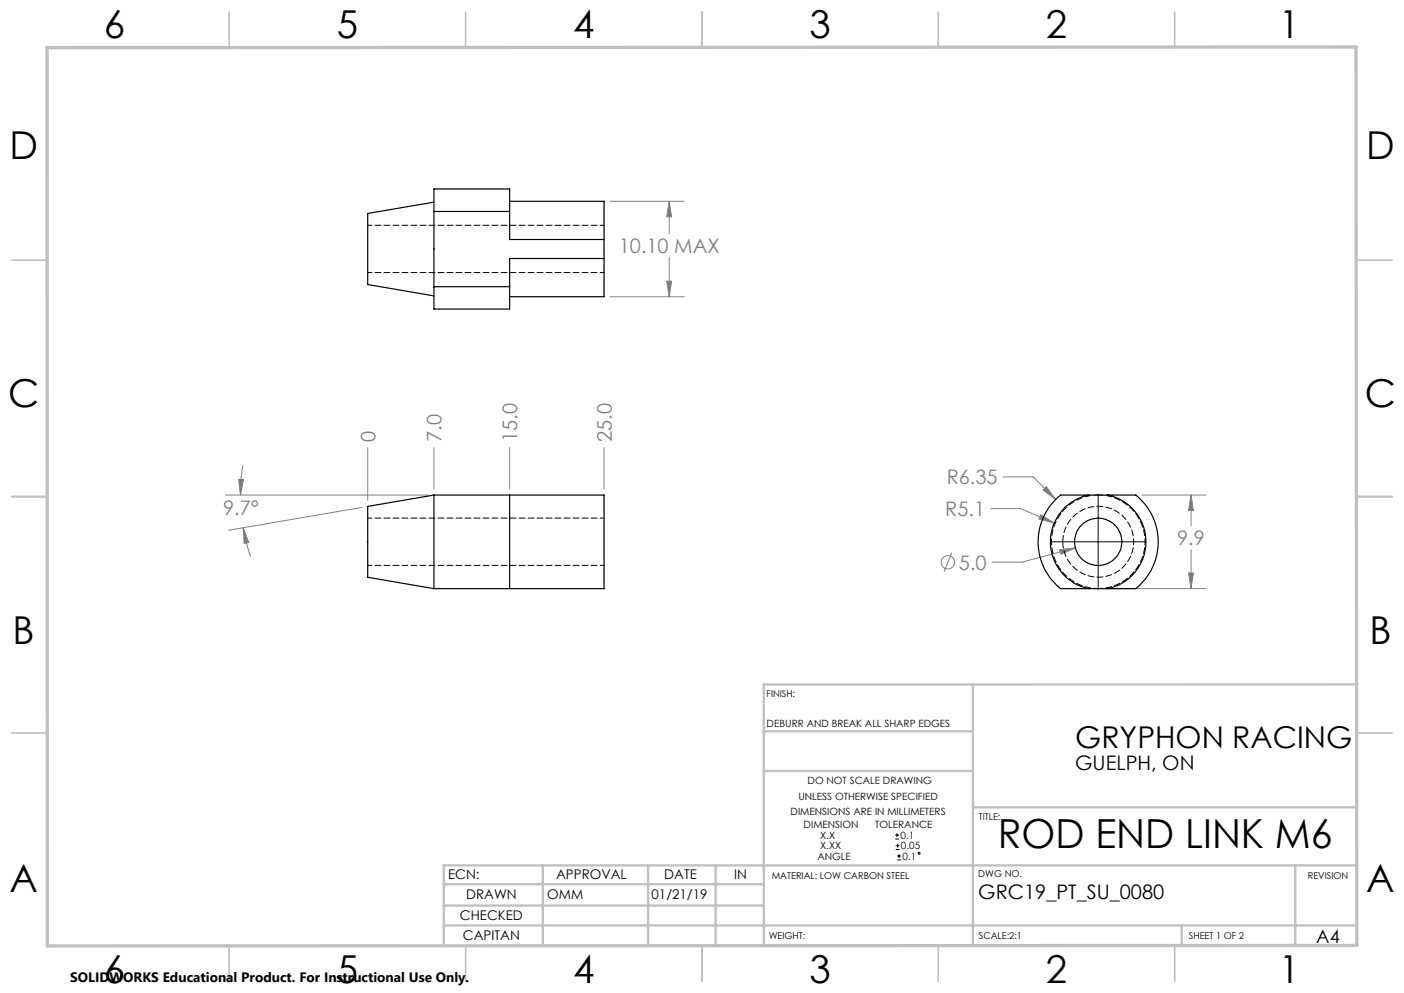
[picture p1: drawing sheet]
<svg xmlns="http://www.w3.org/2000/svg" width="297mm" height="210mm" viewBox="0 0 297 210" stroke-linecap="round" stroke-linejoin="round" font-family="sans-serif">
<g fill="none" stroke="#808080" stroke-width=".21">
<path d="M129 42.6h15.7M141 59.5h1.1l-.5 3.3zM141.6 42.6l.5 3.3h-1.1zM141.6 42.6v6.9M141.6 54.5v8.3M129 62.8h15.7M51.4 98.4l-.4 3.1-.1 3.2M77.8 94.7v11.1M91.8 94.7v8.7M107.8 94.7v8.7M127.8 94.7v8.7M47.7 104.7h42.8"/>
<path d="M50.5 101.4h1l-.6 3.3zM51.4 111.6l1.2 3.1-1 .2zM51.4 111.6l.7 3.1 .9 3M76.6 107.3l-28.3 4.8M201.3 116.9l-1.6 4M209.5 107.6h6.4l7.1 3M212.2 100.9h6.3l4.8 4.7M220.2 108.9l2.8 1.7-3.2-.8zM221.3 102.9l2 2.7-2.7-2zM224.2 116.2l3.3-.3-3.1 1.3zM227.5 115.9l-11.3 3h-6.3M241.5 104.7h13.6"/>
<path d="M252 104.7l.4 3.3h-1zM252 104.7v6.5M252 116.2v8.3M235.6 124.5h19.5M251.4 121.2h1l-.4 3.3z"/>
<circle cx="200.5" cy="118.9" r="1.41"/>
</g>
<g fill="none" stroke="#000" stroke-width=".21">
<path d="M222.2 114.6h20.2M232.3 104.5v20.2M189.4 177.4h.8M189.4 176.6h.8M189.5 179.7h.8M189.5 178.8h.8M189.8 176.2v.8M189.9 178.4v.8M189.8 181.8h.8M189.8 181h.8M190.2 180.6v.9"/>
<circle cx="194.4" cy="180.4" r=".2"/>
</g>
<g fill="none" stroke="#c0c0c0" stroke-width=".35">
<path d="M48.5 2.5v7.5M98.5 2.5v7.5M148.5 2.5v7.5M198.5 2.5v7.5M248.5 2.5v7.5M2.5 55h7.5M287 55h7.5M2.5 105h7.5M287 105h7.5M2.5 155h7.5M287 155h7.5M48.5 200v7.5"/>
<path d="M98.5 200v7.5M148.5 200v7.5M198.5 200v7.5M248.5 200v7.5"/>
</g>
<g fill="none" stroke="#c0c0c0" stroke-width=".5">
<path d="M161.6 154.6h44.2M205.8 144.8v55.2M287 144.7l-125.4 .1v55.2M161.6 163h44.2M205.8 170.7h81.2M93.9 195.7h193.1M93.9 191.5h67.7M93.9 187h67.7M114.8 183v17M137.1 183v17M151.4 183v17M250 195.8v4.2"/>
<path d="M274 183v16.9M287 183h-193.1v17"/>
</g>
<path d="M9.9 10.1l276.9-.2 .2 190-277 .2z" fill="none" stroke="#c0c0c0" stroke-width=".7"/>
<path d="M50.5 101.4h1l-.6 3.3zM51.4 111.6l1.2 3.1-1 .2zM141.6 42.6l.5 3.3h-1.1zM141 59.5h1.1l-.5 3.3zM224.2 116.2l.2 1 3.1-1.3zM220.2 108.9l-.4 .9 3.2 .8zM221.3 102.9l-.7 .7 2.7 2zM252 104.7l.4 3.3h-1zM251.4 121.2h1l-.4 3.3z" fill="#808080"/>
<g fill="none" stroke="#000" stroke-width=".25">
<path d="M91.8 44.7v-4.7h16v4.7M91.8 42.7l-14 2.4v15.1l14 2.4M91.8 44.7h16M91.8 44.7v15.9M107.8 42.6h20v8.1M107.8 44.7v6h20M127.8 54.7v8.1h-20M127.8 54.7h-20v5.9M127.8 50.7v4M91.8 60.6v4.8h16v-4.8M91.8 60.6h16M91.8 104.7v19.8"/>
<path d="M91.8 104.7h36v19.8h-36M91.8 104.7l-14 2.4v15l14 2.4M107.8 104.7v19.8M223.3 105.7l1.1-1h15.9a12.7 12.7 0 0 1 0 19.8h-15.9a12.6 12.6 0 0 1-1.1-18.8zM230.3 104.7a10.1 10.1 0 0 0-8.1 9.9 10.1 10.1 0 0 0 8.1 9.9M234.3 104.7a10.1 10.1 0 0 1 8.1 9.9 10.1 10.1 0 0 1-8.1 9.9"/>
<circle cx="232.3" cy="114.6" r="5"/>
</g>
<path d="M77.8 57.6h50M127.8 47.6h-50M77.8 119.6h50M127.8 109.6h-50" fill="none" stroke="#000" stroke-width=".21" stroke-dasharray="1.3 .6" stroke-dashoffset=".4"/>
<path d="M232.3 104.7a9.9 9.9 0 0 1 9.9 9.9 9.9 9.9 0 0 1-9.9 9.9M232.3 124.5a9.9 9.9 0 0 1-9.9-9.9 9.9 9.9 0 0 1 9.9-9.9" fill="none" stroke="#000" stroke-width=".21" stroke-dasharray="1.3 .6" stroke-dashoffset=".3"/>
<path d="M224.8 114.6a7.5 7.5 0 0 1 11.1-6.6 7.5 7.5 0 0 1 .5 12.9 7.5 7.5 0 0 1-11.6-5.8v-.5" fill="none" stroke="#000" stroke-width=".21" stroke-dasharray="1.3 .6" stroke-dashoffset="-.1"/>
<text font-size="8.5" x="211.1" y="179.3">ROD END LINK M6</text>
<g font-size="8.1">
<text x="22" y="8">6</text>
<text x="71.2" y="8">5</text>
<text x="121.2" y="8">4</text>
<text x="171.3" y="8">3</text>
<text x="221.3" y="8">2</text>
<text x="270.5" y="8">1</text>
<text x="2" y="33.6">D</text>
<text x="289" y="33.6">D</text>
<text x="1.7" y="86.1">C</text>
<text x="288.7" y="86.1">C</text>
<text x="2.7" y="136.1">B</text>
<text x="289.7" y="136.1">B</text>
<text x="2" y="188.6">A</text>
<text x="289" y="188.6">A</text>
<text x="22" y="208">6</text>
<text x="71.2" y="208">5</text>
<text x="121.2" y="208">4</text>
<text x="171.3" y="208">3</text>
<text x="221.3" y="208">2</text>
<text x="270.5" y="208">1</text>
</g>
<text font-size="6.3" x="227.4" y="158.2">GRYPHON RACING</text>
<g font-size="4.2" fill="#808080">
<text x="130.9" y="53.5">10.10 MAX</text>
<text x="79.4" y="93.5" transform="rotate(-90 79.4 93.5)">0</text>
<text x="93.4" y="93.5" transform="rotate(-90 93.4 93.5)">7.0</text>
<text x="109.4" y="93.5" transform="rotate(-90 109.4 93.5)">15.0</text>
<text x="129.4" y="93.5" transform="rotate(-90 129.4 93.5)">25.0</text>
<text x="200.3" y="102.4">R6.35</text>
<text x="47.2" y="108.8">9.7°</text>
<text x="200" y="109.1">R5.1</text>
<text x="249" y="115.3">9.9</text>
<text x="202.9" y="120.5">5.0</text>
</g>
<g font-size="4.2">
<text x="227.4" y="162.8">GUELPH, ON</text>
<text x="207" y="190.2">GRC19_PT_SU_0080</text>
</g>
<text font-size="3.9" x="278.4" y="199.3">A4</text>
<text font-size="2.9" x="14.9" y="207.6">SOLIDWORKS Educational Product. For Instructional Use Only.</text>
<g font-size="2.8">
<text x="94.8" y="185.9">ECN:</text>
<text x="117.6" y="185.9">APPROVAL</text>
<text x="140.5" y="185.9">DATE</text>
<text x="155.3" y="185.9">IN</text>
<text x="98.6" y="190.2">DRAWN</text>
<text x="115.8" y="190.2">OMM</text>
<text x="137.8" y="190.2">01/21/19</text>
<text x="97.3" y="194.5">CHECKED</text>
<text x="97.9" y="198.9">CAPITAN</text>
</g>
<g font-size="2.1">
<text x="162.2" y="153.7">DEBURR AND BREAK ALL SHARP EDGES</text>
<text x="170.8" y="165.8">DO NOT SCALE DRAWING</text>
<text x="167.2" y="172.4">DIMENSIONS ARE IN MILLIMETERS</text>
<text x="168.9" y="169.2">UNLESS OTHERWISE SPECIFIED</text>
<text x="170" y="175.2">DIMENSION</text>
<text x="173.5" y="179.6">X.XX</text>
<text x="173.5" y="177.4">X.X</text>
<text x="185.2" y="175.2">TOLERANCE</text>
<text x="190.5" y="177.4">0.1</text>
<text x="190.6" y="179.6">0.05</text>
<text x="172.9" y="181.8">ANGLE</text>
<text x="190.9" y="181.8">0.1</text>
</g>
<g font-size="2">
<text x="162.2" y="147.5">FINISH:</text>
<text x="207.1" y="173.3">TITLE:</text>
<text x="163.3" y="185.9">MATERIAL: LOW CARBON STEEL</text>
<text x="207" y="185.5">DWG NO.</text>
<text x="276.7" y="185.9">REVISION</text>
<text x="162.6" y="198.5">WEIGHT:</text>
<text x="207.1" y="198.6">SCALE:2:1</text>
<text x="251.5" y="198.6">SHEET 1 OF 2</text>
</g>
</svg>
